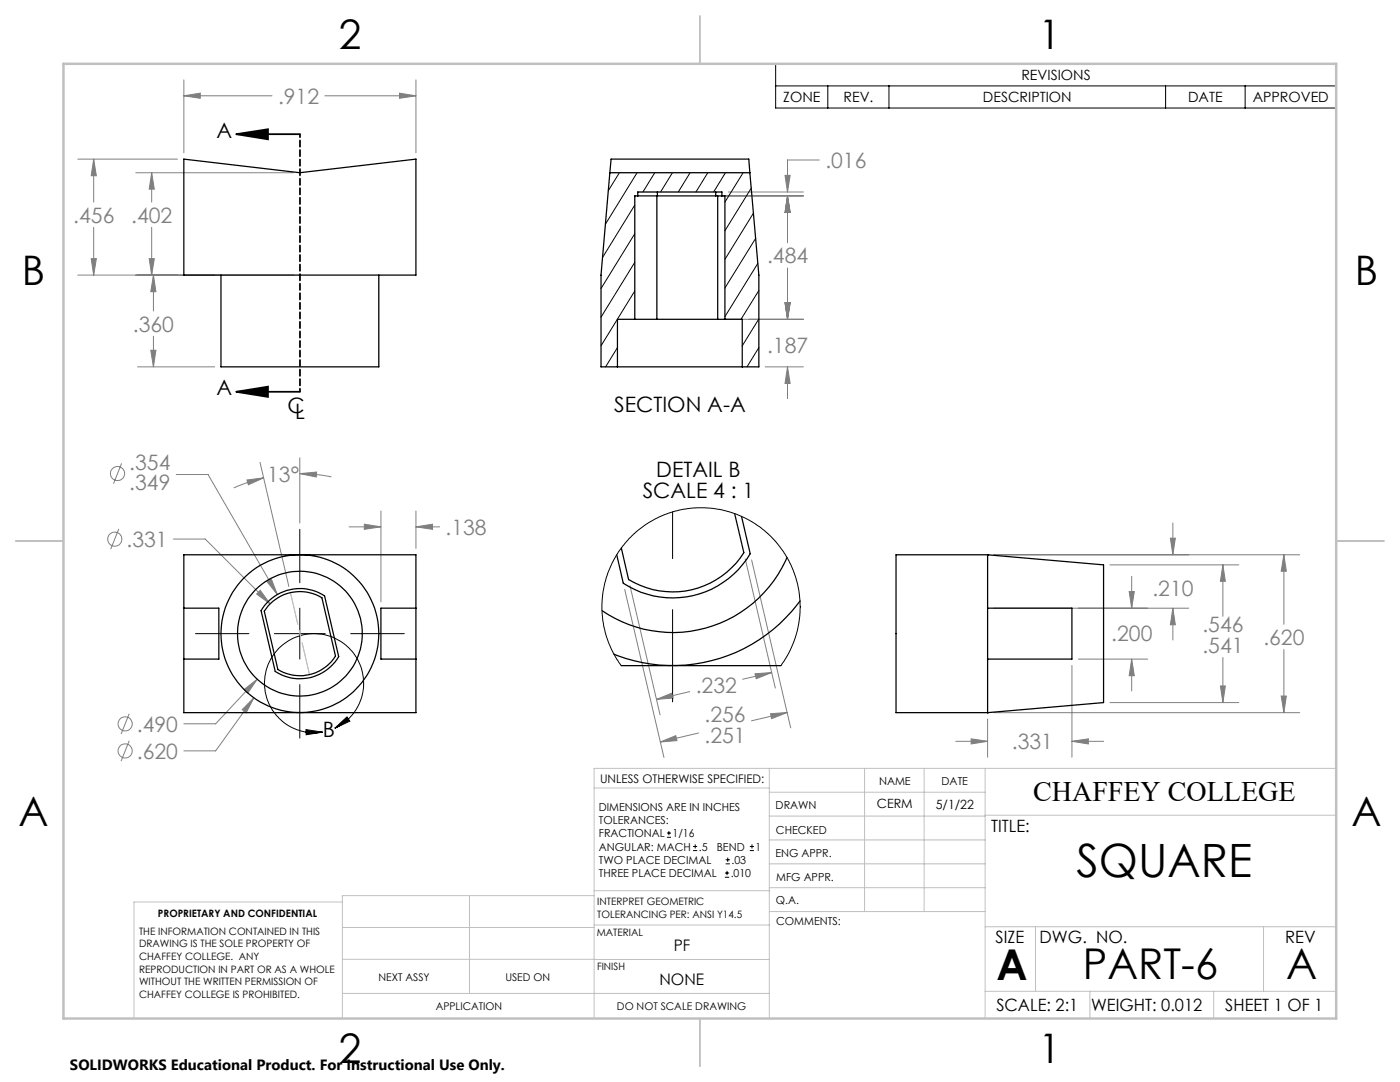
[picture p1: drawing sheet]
<svg xmlns="http://www.w3.org/2000/svg" width="279mm" height="216mm" viewBox="0 0 279 216" stroke-linecap="round" stroke-linejoin="round" font-family="sans-serif">
<g fill="none" stroke="#808080" stroke-width=".2">
<path d="M36.7 19.1l3.3-.5v1zM36.7 15.9v14.6M36.7 19.1h17.6M64.8 19.1h18.2M79.7 18.6l3.3 .5-3.3 .5zM83 15.9v14.6M15.5 31.7h19.9M18.7 31.7l.5 3.4h-1zM18.7 31.7v8.6M27.1 34.5h31.5M30.3 34.5l.5 3.2h-1zM30.3 34.5v5.8"/>
<path d="M144.1 39.1h16.2M145.3 38.3h15M156.7 35h1l-.5 3.3zM157.2 39.1l.5 3.3h-1zM157.2 39.1v9.3M163.5 31.9h-6.3v6.4M15.5 54.9h43.2M18.2 51.6h1l-.5 3.3zM18.7 45.4v9.5M29.8 51.6h1l-.5 3.3zM30.3 45.4v9.5M30.6 54.9l.5 3.3h-1z"/>
<path d="M30.6 54.9v7.2M157.2 53.5v10.2M27.4 73.2h15.4M30.1 69.9h1l-.5 3.3zM30.6 67.1v6.1M144.5 63.7h15.8M152.7 73.2h7.6M156.7 60.4h1l-.5 3.3zM157.2 73.2l.5 3.3h-1zM157.2 73.2v6.4M24.3 92.5l-1.7 4M35.2 94.7h6.3l13.9 23.9"/>
<path d="M49.3 95.8l3.3-.4-3 1.3zM51.9 92.3l5.7 24.7M52.6 95.4a29.7 29.7 0 0 0-6 2M59.8 94.5l3.4-.3-.1 1zM59.8 94.5l4 .3 2.3 .3M59.8 91.3v13.1M23.7 105.6l-1.6 4M34.6 107.6h6.4l12.9 12.9M51.9 117.8l2 2.7-2.7-2zM53.3 116l.9-.5 1.2 3.1zM69.7 105.1h6.3M72.7 104.6l3.3 .5-3.3 .5z"/>
<path d="M76 102v18.1M83 105.1l3.3-.5v1zM83 102v7.4M83 105.1h4.7M124.7 117.6l7.8 33.5M125.7 116.9l6 25.7M148.7 111.5l6 25.8M150 111.7l7.8 33.5M198.4 110.7h61M221.5 112.7h25.7M225.4 118h1l-.6 3.4zM225.8 115v6.4"/>
<path d="M233.6 107.4h1l-.5 3.3zM234.1 104.4v6.3M244.1 112.7l.4 3.3h-.9zM244.1 112.7v10.3M256.2 110.7l.5 3.3h-1zM256.2 110.7v13.9M48.7 137.6l2.6-2.1-1.8 2.8zM50.7 139.2l-1.6 3-.8-.6zM50.7 139.2l-7.7 10.6h-6.3M51.3 135.5l-8.3 8.9h-6.3M131 139.6l3.1-1.3 .2 1zM137.7 138l-6.7 1.6"/>
<path d="M150.7 134.4l3.3-.2-3.1 1.2zM154 134.2l-5.8 1.3M198.4 121.4h38.8M213.9 132.8v18.3M215.2 131.5h13.8M225.8 131.5l.6 3.3h-1zM225.8 131.5v6.4M234.1 121.4l.5 3.3h-1zM234.1 121.4v6.3M243.6 136.9h.9l-.4 3.3zM244.1 131.2v9M255.7 138.9h1l-.5 3.3z"/>
<path d="M256.2 129.6v12.6M25.8 147.8l-1.6 4.1M25.8 142.4l-1.6 4.1M131.8 148.1l3.1-1.3 .2 1zM139.4 146.3l-7.6 1.8M153.8 142.4l3.3-.2-3.1 1.2zM157.1 142.2l-7.1 1.6M190.7 147.9h6.4M193.8 147.4l3.3 .5-3.3 .5zM197.1 143.5v7.6M198.4 142.2h61M213.9 147.9l3.3-.5v1z"/>
<path d="M213.9 147.9h6.4M221.5 140.2h25.7"/>
<circle cx="23.5" cy="94.5" r="1.41"/>
<circle cx="22.9" cy="107.6" r="1.41"/>
<circle cx="25" cy="149.8" r="1.41"/>
<circle cx="25" cy="144.4" r="1.41"/>
</g>
<g fill="none" stroke="#000" stroke-width=".2">
<path d="M154.8 12.7h111.9v8.9h-111.9zM154.8 17.1h111.9M165.2 17.1v4.5M177.4 17.1v4.5M232.6 17.1v4.5M248.5 17.1v4.5M59.8 105.6v10.7M134.2 102.1v9.4M39 126.4h10.7M54.8 126.4h10.1M59.8 121.4v10.1M59.8 136.6v10.7"/>
<path d="M70 126.4h10.7M134.2 121.6v18.5M61.1 145.6l3.3 .5-3.3 .5zM66.8 145.3a9.9 9.9 0 0 0 2.2-16.5 9.9 9.9 0 0 0-15.9 5 9.9 9.9 0 0 0 11.3 12.3M66.8 145.3l2.5-2.2 .5 .8zM133.1 167.1h.8M133.1 166.2h.8M133.5 165.8v.9M138.3 169.7h.8M138.3 168.9h.8M138.7 168.5v.8M144.7 175h.8"/>
<path d="M144.7 174.2h.8M144.8 172.4h.9M144.8 171.6h.9M145.1 173.8v.8M145.2 171.1v.9M149.6 169.7h.9M149.6 168.9h.9M150.1 168.5v.8"/>
</g>
<path d="M47.1 26.8l6.4-1v2zM47.1 26.8h12.7M47.1 78.2l6.4-1v2zM47.1 78.2h12.7" fill="none" stroke="#000" stroke-width=".35"/>
<path d="M59.9 26.8v51.4" fill="none" stroke="#000" stroke-width=".35" stroke-dasharray="1.3 .6" stroke-dashoffset=".7"/>
<path d="M58 118.2l3.8 16.4M61.8 134.6l-3.8-16.4" fill="none" stroke="#c0c0c0" stroke-width=".2" stroke-dasharray="15.2 1.3 1.3 1.3" stroke-dashoffset="8.7"/>
<g fill="none" stroke="#c0c0c0" stroke-width=".2">
<path d="M118.6 157.2h34.9M153.5 153.3v49.9M153.5 158.1h43.1M172.5 153.3v28.6M184.4 153.3v28.6M196.6 153.3v49.9M266.7 153.3h-148.1v49.9M68.3 180h-41.6v23.2M93.7 178.7v19.5M118.6 178.7h-50.3v24.5M118.6 177.7h35M153.5 167.6h43.1"/>
<path d="M153.5 162.8h43.1M153.5 172.4h43.1M153.5 177.1h43.1M196.6 162.7h70.1M68.3 198.2h85.2M68.3 191.4l85.2 .1M68.3 185.1h50.3M118.6 184.6h35M153.6 181.9h43M196.6 197.8h70.1M196.6 184.9h70.1M206.7 184.9v12.9"/>
<path d="M217.5 197.8v5.4M242.2 197.8v5.4M252.2 184.9v12.9"/>
</g>
<path d="M139.7 3.2v9.5M3.1 107.9h9.6M266.7 107.9h9.5M139.7 203.2v9.6" fill="none" stroke="#c0c0c0" stroke-width=".25"/>
<path d="M12.7 12.7h254v190.5h-254z" fill="none" stroke="#c0c0c0" stroke-width=".5"/>
<g fill="#000">
<path d="M47.1 26.8l6.4-1v2zM47.1 78.2l6.4-1v2z"/>
<path d="M66.8 145.3l2.5-2.2 .5 .8zM61.1 145.6l3.3 .5-3.3 .5z"/>
</g>
<g fill="#808080">
<path d="M59.8 94.5l3.4-.3-.1 1zM49.3 95.8l3.3-.4-3 1.3z"/>
<path d="M50.7 139.2l-2.4 2.4 .8 .6zM48.7 137.6l.8 .7 1.8-2.8zM72.7 104.6l3.3 .5-3.3 .5zM83 105.1l3.3-.5v1zM51.9 117.8l-.7 .7 2.7 2zM53.3 116l2.1 2.6-1.2-3.1zM36.7 19.1l3.3-.5v1zM79.7 18.6l3.3 .5-3.3 .5zM18.7 31.7l.5 3.4h-1zM18.2 51.6h1l-.5 3.3zM30.6 54.9l.5 3.3h-1zM30.1 69.9h1l-.5 3.3zM29.8 51.6h1l-.5 3.3zM30.3 34.5l.5 3.2h-1zM256.2 110.7l.5 3.3h-1zM255.7 138.9h1l-.5 3.3zM244.1 112.7l.4 3.3h-.9zM243.6 136.9h.9l-.4 3.3zM225.8 131.5l.6 3.3h-1zM225.4 118h1l-.6 3.4zM234.1 121.4l.5 3.3h-1zM233.6 107.4h1l-.5 3.3zM193.8 147.4l3.3 .5-3.3 .5zM213.9 147.9l3.3-.5v1zM156.7 60.4h1l-.5 3.3zM157.2 39.1l.5 3.3h-1zM157.2 39.1l.5 3.3h-1zM156.7 35h1l-.5 3.3zM156.7 60.4h1l-.5 3.3zM157.2 73.2l.5 3.3h-1zM131 139.6l3.1-1.3 .2 1zM150.7 134.4l3.3-.2-3.1 1.2zM131.8 148.1l3.1-1.3 .2 1zM153.8 142.4l3.3-.2-3.1 1.2z"/>
</g>
<g fill="none" stroke="#000" stroke-width=".25">
<path d="M36.7 31.8l23.1 2.7 23.2-2.7v23.1h-46.3zM121.7 34.5l-1.8 20.4v18.3h3.3M121.7 34.5h27.9M121.7 34.5l.3-2.8h27.4l.2 2.8M127.3 39.1h3.9M127.3 39.1h-.6v24.6M127.3 39.1v-.8h16.8v.8M131.1 39.1v24.6M131.2 39.1h11.6M131.2 38.3v.8M142.8 39.1h1.3M142.8 38.3v.8"/>
<path d="M143.2 39.1v24.6M144.1 39.1h.6v24.6M149.6 34.5l1.8 20.4v18.3h-3.3M44.1 54.9v18.3h31.5v-18.3M123.2 73.2h24.9M126.7 63.7h4.4M126.7 63.7h-3.5v9.5M131.1 63.7h12.1M143.2 63.7h1.5M144.7 63.7h3.4v9.5M59.8 110.7h-23.1v31.5h23.1M59.9 110.7h23.1v31.5h-23.1"/>
<path d="M146.6 102.5l1.8 7.8a16.8 16.8 0 0 1-23 5.3l-1.4-6.2M148 103l1.7 7.5a18 18 0 0 1-25.3 5.9l-1.3-5.7M157.1 111.2a24.9 24.9 0 0 1-36.9 10.6M159.7 119.9a31.5 31.5 0 0 1-37.2 10.6M197.1 110.7h.1M197.1 110.7h-18.3v31.5h18.3M197.1 110.7l23.1 2v27.5l-23.1 2M197.1 110.7v31.5M36.7 121.4h7v10.1h-7M53.3 120.3a9 9 0 0 1 11.5-1.4l2.8 12.1a9 9 0 0 1-12.7 3l-2.8-12.2zM54 120.4a8.4 8.4 0 0 1 10.2-1.1l2.8 11.6a8.4 8.4 0 0 1-11.5 2.7l-2.8-11.6zM83 121.4h-7v10.1h7"/>
<path d="M124 132.8h10.1M134.4 132.8h21.5M197.1 121.4h16.8v10.1h-16.8M197.1 142.2h.1"/>
<circle cx="59.8" cy="126.4" r="12.4"/>
<circle cx="59.8" cy="126.4" r="15.8"/>
</g>
<g fill="none" stroke="#000" stroke-width=".2">
<path d="M123.6 34.5l-2.2 3.6M127.1 34.5l-6.3 10.2M130.7 34.5l-2.4 3.8M134.2 34.5l-2.4 3.8M137.7 34.5l-2.3 3.8M141.3 34.5l-2.4 3.8M144.8 34.5l-2.4 3.8M148.3 34.5l-3.6 5.8M149.9 37.5l-5.2 8.5M126.7 40.9l-6.4 10.5M126.7 46.6l-6.8 11M126.7 52.4l-6.8 10.9"/>
<path d="M126.7 58.1l-6.8 10.9M150.4 42.5l-5.7 9.3M150.8 47.6l-6.1 9.9M151.2 52.6l-6.5 10.6M151.4 58l-3.5 5.7M123.2 69.4l-2.3 3.8M151.4 63.6l-3.3 5.4M151.4 69.4l-2.3 3.8M124 132.8l-1.6-2.4-1-2.3-.9-3.1-.3-2.6v-2.6l.5-3.6 .6-1.8 .9-2.1 1.2-2.1 2.1-2.7 1.7-1.6 1.9-1.4 2.5-1.3 2.1-.9 2.8-.7 2.6-.3 2.7 .1 2.5 .4 2.5 .8 2.8 1.2 2.3 1.6 2.1 1.7 1.6 1.9 1.8 2.9 .9 1.9 .8 2.6 .6 3.5-.1 2.9-.5 3.1-.6 2.1-1.1 2.4-1.5 2.4"/>
</g>
<text font-size="9.2" x="214.9" y="175.1">SQUARE</text>
<g font-size="8.5">
<text x="198.9" y="195.5">A</text>
<text x="216.1" y="195.4">PART-6</text>
<text x="256.7" y="195.4">A</text>
</g>
<g font-size="8.1">
<text x="67.6" y="9.7">2</text>
<text x="207.3" y="9.7">1</text>
<text x="4.4" y="57">B</text>
<text x="270.4" y="57">B</text>
<text x="3.7" y="164.9">A</text>
<text x="269.7" y="164.9">A</text>
<text x="67.6" y="212.2">2</text>
<text x="207.3" y="212.2">1</text>
</g>
<text font-size="5.6" x="206.2" y="159.8">CHAFFEY COLLEGE</text>
<g font-size="4.2" fill="#808080">
<text x="55.5" y="20.7">.912</text>
<text x="164.7" y="33.5">.016</text>
<text x="14.6" y="44.4">.456</text>
<text x="26.2" y="44.4">.402</text>
<text x="153.1" y="52.5">.484</text>
<text x="26.5" y="66.2">.360</text>
<text x="153.1" y="70.4">.187</text>
<text x="25.8" y="93.8">.354</text>
<text x="25.8" y="97.9">.349</text>
<text x="53.3" y="96.3">13°</text>
<text x="88.9" y="106.7">.138</text>
<text x="25.3" y="109.1">.331</text>
<text x="230" y="119">.210</text>
<text x="221.8" y="127.9">.200</text>
<text x="240" y="126.1">.546</text>
<text x="240" y="130.2">.541</text>
<text x="252.1" y="128.7">.620</text>
<text x="138.9" y="138.3">.232</text>
<text x="27.3" y="146">.490</text>
<text x="140.6" y="144.1">.256</text>
<text x="140.6" y="148.2">.251</text>
<text x="201.9" y="149.5">.331</text>
<text x="27.3" y="151.4">.620</text>
</g>
<g font-size="4.2">
<text x="43.2" y="27.5">A</text>
<text x="43.2" y="78.9">A</text>
<text x="57.4" y="82.4">C</text>
<text x="58.9" y="83.6">L</text>
<text x="122.6" y="82.2">SECTION A-A</text>
<text x="131" y="95.2">DETAIL B</text>
<text x="128.3" y="99.4">SCALE 4 : 1</text>
<text x="64.4" y="147">B</text>
</g>
<g font-size="3.4">
<text x="197.8" y="166">TITLE:</text>
<text x="198.7" y="188.1">SIZE</text>
<text x="207.5" y="188.1">DWG. NO.</text>
<text x="256.5" y="188.2">REV</text>
<text x="198.8" y="201.7">SCALE: 2:1</text>
<text x="217.7" y="201.8">WEIGHT: 0.012</text>
<text x="244.5" y="201.7">SHEET 1 OF 1</text>
</g>
<g font-size="3.2">
<text x="134.5" y="189.8">PF</text>
<text x="131.6" y="196.6">NONE</text>
</g>
<text font-size="3" x="14" y="213.5">SOLIDWORKS Educational Product. For Instructional Use Only.</text>
<g font-size="2.8">
<text x="203.8" y="16">REVISIONS</text>
<text x="156.3" y="20.4">ZONE</text>
<text x="168.3" y="20.4">REV.</text>
<text x="196.2" y="20.4">DESCRIPTION</text>
<text x="237.1" y="20.4">DATE</text>
<text x="250" y="20.4">APPROVED</text>
</g>
<g font-size="2.5">
<text x="175" y="161.3">CERM</text>
<text x="186.8" y="161.4">5/1/22</text>
</g>
<text font-size="2.4" x="119.8" y="156.2">UNLESS OTHERWISE SPECIFIED:</text>
<g font-size="2.2">
<text x="119.5" y="161.8">DIMENSIONS ARE IN INCHES</text>
<text x="154.8" y="161.4">DRAWN</text>
<text x="175.4" y="156.6">NAME</text>
<text x="187.9" y="156.7">DATE</text>
<text x="119.5" y="164.4">TOLERANCES:</text>
<text x="119.5" y="167.1">FRACTIONAL</text>
<text x="134.2" y="167.1">1/16</text>
<text x="154.9" y="166.3">CHECKED</text>
<text x="119.5" y="172.4">TWO PLACE DECIMAL</text>
<text x="119.5" y="169.7">ANGULAR: MACH</text>
<text x="139.5" y="169.7">.5</text>
<text x="143" y="169.7">BEND</text>
<text x="146" y="172.4">.03</text>
<text x="150.8" y="169.7">1</text>
<text x="154.8" y="171">ENG APPR.</text>
<text x="119.5" y="175">THREE PLACE DECIMAL</text>
<text x="145.8" y="175">.010</text>
<text x="154.9" y="175.7">MFG APPR.</text>
<text x="154.9" y="180.4">Q.A.</text>
<text x="154.9" y="184.6">COMMENTS:</text>
</g>
<g font-size="2.1">
<text x="75.5" y="195.7">NEXT ASSY</text>
<text x="100.9" y="195.7">USED ON</text>
<text x="86.9" y="201.5">APPLICATION</text>
<text x="123.1" y="201.6">DO NOT SCALE DRAWING</text>
</g>
<g font-size="2">
<text x="31.5" y="182.9">PROPRIETARY AND CONFIDENTIAL</text>
<text x="119.2" y="180.6">INTERPRET GEOMETRIC</text>
<text x="119.2" y="183.1">TOLERANCING PER: ANSI Y14.5</text>
<text x="27.8" y="186.5">THE INFORMATION CONTAINED IN THIS</text>
<text x="27.8" y="189">DRAWING IS THE SOLE PROPERTY OF</text>
<text x="27.8" y="191.6">CHAFFEY COLLEGE. ANY</text>
<text x="119.1" y="186.7">MATERIAL</text>
<text x="27.8" y="194.1">REPRODUCTION IN PART OR AS A WHOLE</text>
<text x="27.8" y="196.6">WITHOUT THE WRITTEN PERMISSION OF</text>
<text x="119.1" y="193.5">FINISH</text>
<text x="27.8" y="199.1">CHAFFEY COLLEGE IS PROHIBITED.</text>
</g>
</svg>
